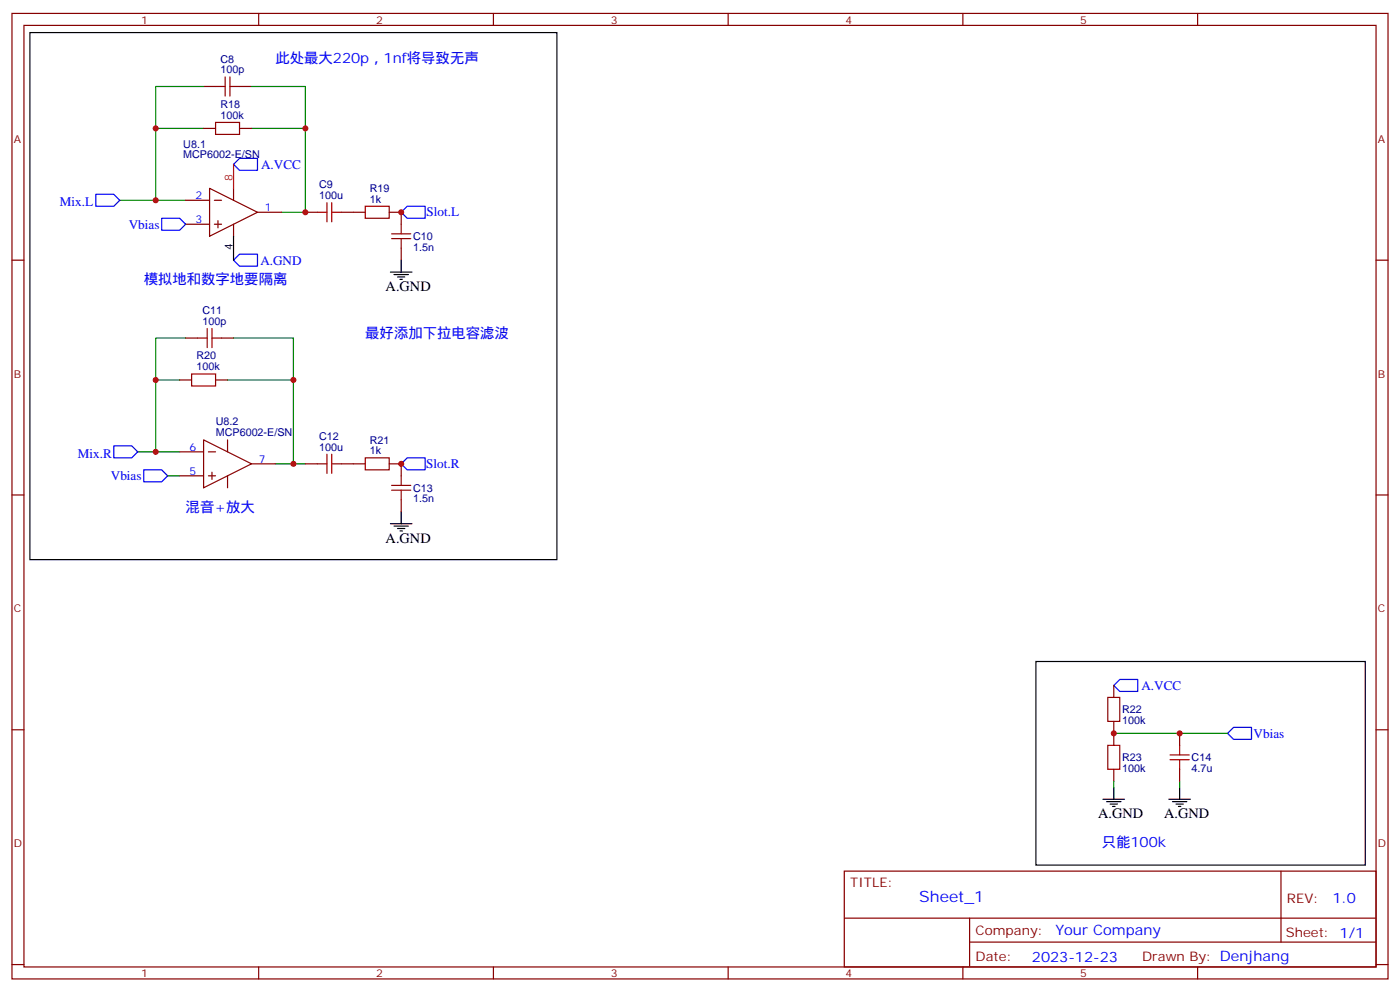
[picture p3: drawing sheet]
<svg xmlns="http://www.w3.org/2000/svg" width="412mm" height="292mm" viewBox="0 0 412 292" stroke-linecap="round" stroke-linejoin="round" font-family="sans-serif">
<g fill="none" stroke="#870000" stroke-width=".35">
<path d="M3.5 4h405.4v284.3h-405.4zM7.1 7.5h398.2v277.3h-398.2zM76.2 4v3.5M145.3 4v3.5M214.5 4v3.5M283.6 4v3.5M352.8 4v3.5M60 25.5h3.5M60 37.8h3.5M70.6 25.5h3.5M70.6 37.8h3.5M54.7 59h7"/>
<path d="M61.7 55.5l14.1 7-14.1 7.1zM63.1 59h2.2M68.8 55.5v3.5M3.5 76.6h3.6M54.7 66h7M63.1 66h2.2M64.2 65v2.1M68.8 66v3.6M75.8 62.5h7.1M90 62.5h3.5M100.5 62.5h7.1M114.7 62.5h3.5v3.5"/>
<path d="M118.2 73.1v3.5M405.3 76.6h3.6M54.7 99.6h3.5M65.3 99.6h3.5M52.9 111.9h3.5M63.5 111.9h3.5M52.9 133.1h7.1M60 129.5l14.1 7.1-14.1 7.1zM61.4 133.1h2.1M62.4 139.1v2.1M67 129.5v3.6M74.1 136.6h7"/>
<path d="M90 136.6h3.5M100.5 136.6h7.1M114.7 136.6h3.5v3.5M3.5 145.8h3.6M52.9 140.1h7.1M61.4 140.1h2.1M67 140.1v3.6M118.2 147.2v3.5M405.3 145.8h3.6M3.5 214.9h3.6M328.1 201.9v3.5M328.1 212.4v7.1"/>
<path d="M347.5 216v3.5M405.3 214.9h3.6M328.1 226.6v3.5M347.5 226.6v3.5M248.7 256.5h156.6v28.3h-156.6zM377.3 256.6v20.8M248.7 270.4h156.5M285.6 277.4h119.6M285.6 270.4v14.1M3.5 284.1h3.6M76.2 284.8v3.5M145.3 284.8v3.5"/>
<path d="M214.5 284.8v3.5M283.6 284.8v3.5M352.8 284.8v3.5M405.3 284.1h3.6"/>
</g>
<g fill="none" stroke="#000" stroke-width=".35">
<path d="M8.8 9.6h155.2v155.2h-155.2zM68.8 69.6v7M118.2 76.6v3.6M115 80.2h6.4M116.1 80.9h4.2M117.1 81.6h2.1M117.8 82.3h.7M115 154.2h6.4M116.1 154.9h4.2M117.1 155.6h2.1M117.8 156.4h.7M118.2 150.7v3.5"/>
<path d="M305.2 194.8h97v60h-97zM324.9 235.4h6.4M326 236.1h4.2M327 236.8h2.1M327.7 237.5h.7M328.1 231.8v3.6M344.3 235.4h6.4M345.4 236.1h4.2M346.4 236.8h2.1M347.1 237.5h.7M347.5 231.8v3.6"/>
</g>
<g fill="none" stroke="#008700" stroke-width=".35">
<path d="M60 37.8h-14.1v21.2M60 25.5h-14.1v12.3M74.1 37.8h15.9v24.7h-7.1M74.1 25.5h15.9v12.3M35.3 59h19.4M54.7 99.6h-8.8v12.3M68.8 99.6h17.6v12.3M52.9 111.9h-7v21.2M67 111.9h19.4v24.7h-5.3M40.6 133.1h12.3M86.4 136.6h3.6M49.4 140.1h3.5"/>
<path d="M328.1 216h33.5M328.1 230.1v1.7M347.5 230.1v1.7"/>
</g>
<path d="M28.2 57.2h5.3l1.8 1.8-1.8 1.7h-5.3zM70.6 46.6h5.2v3.6h-5.2l-1.8-1.8zM47.6 64.3h5.3l1.8 1.7-1.8 1.8h-5.3zM68.8 76.6l1.8-1.7h5.2v3.5h-5.2zM119.9 60.7h5.3v3.6h-5.3l-1.7-1.8zM33.5 131.3h5.3l1.8 1.8-1.8 1.7h-5.3zM42.3 138.4h5.3l1.8 1.7-1.8 1.8h-5.3zM119.9 134.8h5.3v3.6h-5.3l-1.7-1.8zM329.8 200.1h5.3v3.5h-5.3l-1.7-1.7zM361.6 216l1.8-1.8h5.3v3.5h-5.3z" fill="none" stroke="#00f" stroke-width=".35"/>
<g fill="none" stroke="#a10000" stroke-width=".35">
<path d="M63.5 36.1h7.1v3.5h-7.1zM63.5 25.5h2.8M66.3 22.6v5.7M67.7 25.5h2.9M67.7 22.6v5.7M96.3 59.7v5.6M97.7 59.7v5.6M93.5 62.5h2.8M97.7 62.5h2.8M107.6 60.7h7.1v3.6h-7.1zM115.4 70.3h5.6M115.4 68.9h5.6"/>
<path d="M118.2 66v2.9M118.2 70.3v2.8M58.2 99.6h2.8M61 96.7v5.7M62.4 99.6h2.9M62.4 96.7v5.7M56.4 110.1h7.1v3.6h-7.1zM93.5 136.6h2.8M96.3 133.8v5.6M97.7 133.8v5.6M97.7 136.6h2.8M107.6 134.8h7.1v3.6h-7.1z"/>
<path d="M115.4 144.4h5.6M115.4 142.9h5.6M118.2 140.1v2.8M118.2 144.4v2.8M326.3 205.4h3.5v7h-3.5zM326.3 219.5h3.5v7.1h-3.5zM347.5 219.5v2.8M344.7 223.7h5.6M344.7 222.3h5.6M347.5 223.7v2.9"/>
</g>
<path d="M68.8 48.4v7.1" fill="none" stroke="#f00" stroke-width=".35"/>
<g fill="#c00">
<circle cx="86.4" cy="136.6" r=".88"/>
<circle cx="90" cy="37.8" r=".88"/>
<circle cx="86.4" cy="111.9" r=".88"/>
<circle cx="45.9" cy="59" r=".88"/>
<circle cx="45.9" cy="37.8" r=".88"/>
<circle cx="45.9" cy="133.1" r=".88"/>
<circle cx="45.9" cy="111.9" r=".88"/>
<circle cx="90" cy="62.5" r=".88"/>
<circle cx="118.2" cy="62.5" r=".88"/>
<circle cx="118.2" cy="136.6" r=".88"/>
<circle cx="328.1" cy="216" r=".88"/>
<circle cx="347.5" cy="216" r=".88"/>
</g>
<text font-size="4.6" fill="#00f" x="270.8" y="265.6">Sheet_1</text>
<g font-size="4.2" fill="#00f">
<text x="81.1" y="18.4">此处最大220p，1nf将导致无声</text>
<text x="42.3" y="83.7">模拟地和数字地要隔离</text>
<text x="107.6" y="99.6">最好添加下拉电容滤波</text>
<text x="54.7" y="150.7">混音+放大</text>
<text x="324.6" y="249.5">只能100k</text>
<text x="392.5" y="265.8">1.0</text>
<text x="310.9" y="275.4">Your Company</text>
<text x="304" y="283.2">2023-12-23</text>
</g>
<g font-size="4.2">
<text x="113.6" y="85.8">A.GND</text>
<text x="113.6" y="159.9">A.GND</text>
<text x="323.5" y="241">A.GND</text>
<text x="342.9" y="241">A.GND</text>
</g>
<g font-size="3.9" fill="#00f">
<text x="76.9" y="49.7">A.VCC</text>
<text x="17.6" y="60.7">Mix.L</text>
<text x="125.7" y="63.7">Slot.L</text>
<text x="37.9" y="67.3">Vbias</text>
<text x="76.7" y="77.9">A.GND</text>
<text x="22.9" y="134.8">Mix.R</text>
<text x="125.6" y="137.9">Slot.R</text>
<text x="32.7" y="141.4">Vbias</text>
<text x="336.2" y="203.1">A.VCC</text>
<text x="369.3" y="217.2">Vbias</text>
</g>
<g font-size="3.9" fill="#800">
<text x="250.5" y="261.1">TITLE:</text>
<text x="379.1" y="265.8">REV:</text>
<text x="287.4" y="275.3">Company:</text>
<text x="378.7" y="275.9">Sheet: 1/1</text>
<text x="287.4" y="283">Date:</text>
<text x="336.4" y="283.1">Drawn By: Denjhang</text>
</g>
<g font-size="3.2" fill="#800">
<text x="41.6" y="6.9">1</text>
<text x="110.8" y="6.9">2</text>
<text x="179.9" y="6.9">3</text>
<text x="249.1" y="6.9">4</text>
<text x="318.2" y="6.9">5</text>
<text x="4.1" y="42.1">A</text>
<text x="405.9" y="42.1">A</text>
<text x="4.1" y="111.2">B</text>
<text x="405.9" y="111.2">B</text>
<text x="4.1" y="180.3">C</text>
<text x="405.9" y="180.3">C</text>
<text x="4.1" y="249.5">D</text>
<text x="405.9" y="249.5">D</text>
<text x="41.6" y="287.8">1</text>
<text x="110.8" y="287.8">2</text>
<text x="179.9" y="287.8">3</text>
<text x="249.1" y="287.8">4</text>
<text x="318.2" y="287.8">5</text>
</g>
<g font-size="3.2" fill="#000080">
<text x="64.9" y="21.6">100p</text>
<text x="64.9" y="18.4">C8</text>
<text x="64.9" y="35">100k</text>
<text x="64.9" y="31.8">R18</text>
<text x="54" y="46.6">MCP6002-E/SN</text>
<text x="54" y="43.5">U8.1</text>
<text x="94" y="58.6">100u</text>
<text x="94" y="55.4">C9</text>
<text x="108.9" y="59.7">1k</text>
<text x="108.9" y="56.7">R19</text>
<text x="121.7" y="70.7">C10</text>
<text x="121.7" y="73.9">1.5n</text>
<text x="59.6" y="95.7">100p</text>
<text x="59.6" y="92.5">C11</text>
<text x="57.9" y="105.9">R20</text>
<text x="57.9" y="109.1">100k</text>
<text x="63.5" y="125.1">U8.2</text>
<text x="63.5" y="128.3">MCP6002-E/SN</text>
<text x="94" y="129.5">C12</text>
<text x="108.9" y="130.7">R21</text>
<text x="94" y="132.7">100u</text>
<text x="108.9" y="133.8">1k</text>
<text x="121.7" y="148">1.5n</text>
<text x="121.7" y="144.8">C13</text>
<text x="330.6" y="213.3">100k</text>
<text x="330.6" y="210">R22</text>
<text x="330.6" y="227.4">100k</text>
<text x="330.6" y="224.2">R23</text>
<text x="351" y="227.3">4.7u</text>
<text x="351" y="224.2">C14</text>
</g>
<text font-size="3.2" fill="#f00" x="68.4" y="53.3" transform="rotate(-90 68.4 53.3)">8</text>
<g font-size="3.2" fill="#00f">
<text x="57.6" y="58.6">2</text>
<text x="57.6" y="65.7">3</text>
<text x="78" y="62.2">1</text>
<text x="55.8" y="132.7">6</text>
<text x="76.2" y="136.2">7</text>
<text x="55.8" y="139.8">5</text>
</g>
<text font-size="3.2" x="68.4" y="73.7" transform="rotate(-90 68.4 73.7)">4</text>
</svg>
